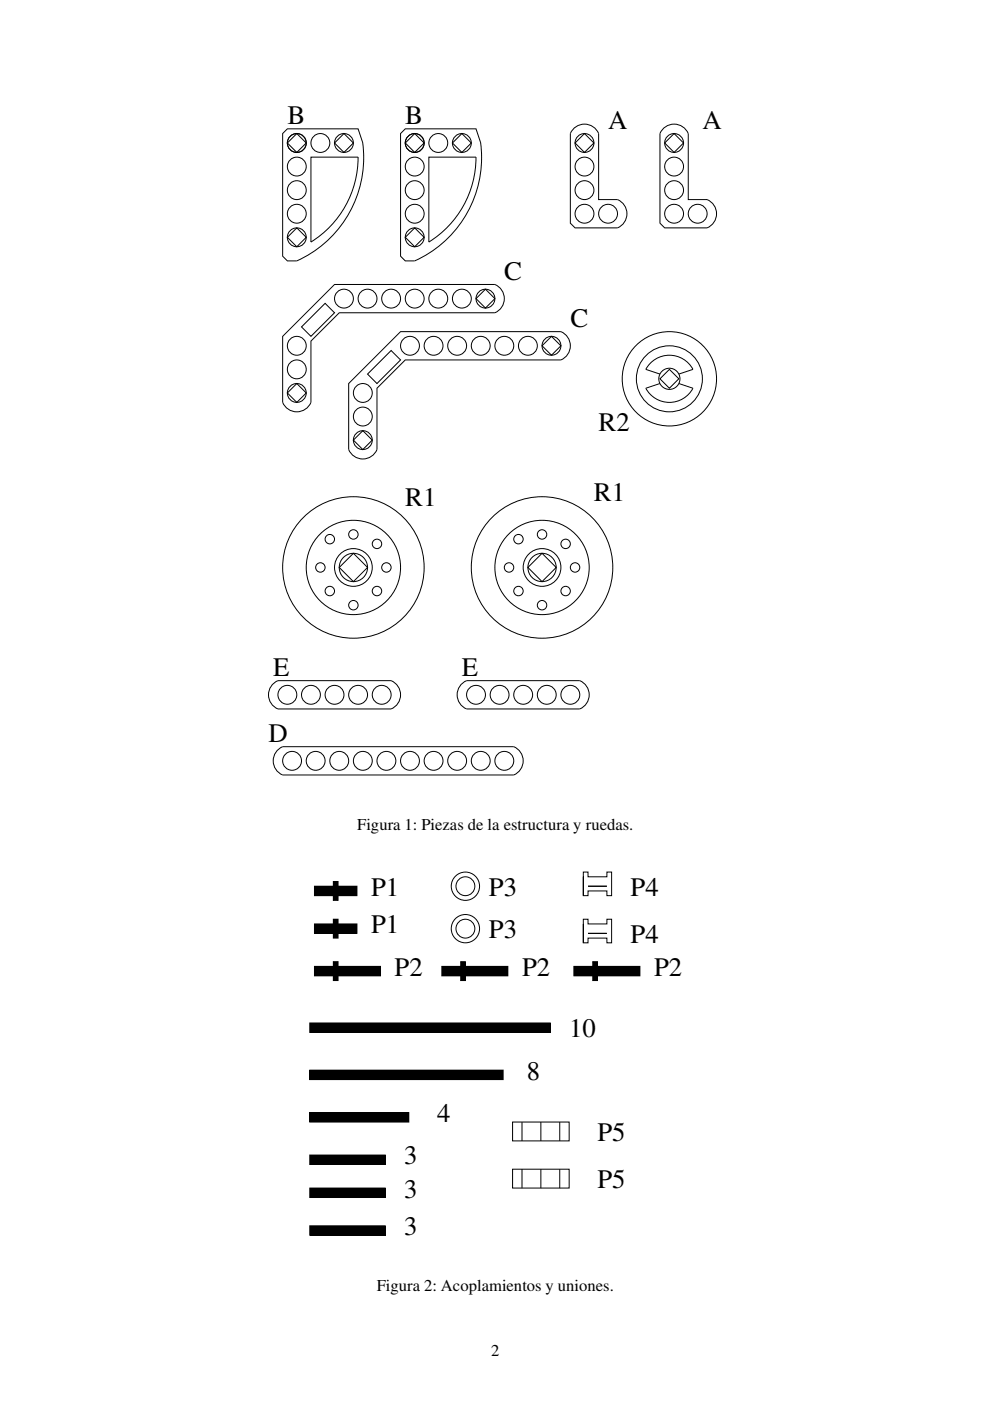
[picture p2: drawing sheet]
<svg xmlns="http://www.w3.org/2000/svg" width="210mm" height="297mm" viewBox="0 0 210 297" stroke-linecap="round" stroke-linejoin="round" font-family="sans-serif">
<g fill="none" stroke="#000" stroke-width=".21">
<path d="M62.9 28.3l2 2-2 2-2-2zM72.9 28.3l2 2-2 2-2-2zM75.9 33.3a21.2 21.2 0 0 1-10 18v-18h10M87.9 28.3l2 2-2 2-2-2zM97.9 28.3l2 2-2 2-2-2zM100.9 33.3a21.2 21.2 0 0 1-10 18v-18h10M121.5 27.4a3.2 3.2 0 0 1 5.4 .9v14h4a3.2 3.2 0 0 1 2 3 3.2 3.2 0 0 1-2 3h-9l-1-1v-19zM121.9 30.3l2-2 2 2-2 2zM140.5 27.4a3.2 3.2 0 0 1 5.4 .9v14h4a3.2 3.2 0 0 1 2 3 3.2 3.2 0 0 1-2 3h-9l-1-1v-19zM140.9 30.3l2-2 2 2-2 2zM62.9 48.3l2 2-2 2-2-2zM62.9 55.3a24 24 0 0 0 14-25l-1-3h-15l-1 1v26l1 1h2"/>
<path d="M87.9 48.3l2 2-2 2-2-2zM87.9 55.3a24 24 0 0 0 14-25l-1-3h-15l-1 1v26l1 1h2M59.9 71.3l11-11h34a3.2 3.2 0 0 1 2 3 3.2 3.2 0 0 1-2 3h-33l-6 6v13a3.2 3.2 0 0 1-3 2 3.2 3.2 0 0 1-3-2zM68.9 64.3l2 2-5 5-2-2zM82.9 74.3l2 2-5 5-2-2zM84.9 70.3h34a3.2 3.2 0 0 1 2 3 3.2 3.2 0 0 1-2 3h-33l-6 6v13a3.2 3.2 0 0 1-3 2 3.2 3.2 0 0 1-3-2v-14zM100.9 63.3l2-2 2 2-2 2zM116.9 71.3l2 2-2 2-2-2zM139.9 79.3l-3-1a5.7 5.7 0 0 1 10 0l-3 1M60.9 83.3l2-2 2 2-2 2zM74.9 93.3l2-2 2 2-2 2zM139.9 80.3l2-2 2 2-2 2z"/>
<path d="M139.9 81.3l-3 1a5.7 5.7 0 0 0 10 0l-3-1M74.9 117.3l3 3-3 3-3-3zM111.9 120.3l3-3 3 3-3 3zM58 144.9l.9-.6h24a3.2 3.2 0 0 1 2 3 3.2 3.2 0 0 1-2 3h-24a3.2 3.2 0 0 1-.9-5.4zM59 158.9l.9-.6h49a3.2 3.2 0 0 1 2 3 3.2 3.2 0 0 1-2 3h-49a3.2 3.2 0 0 1-.9-5.4zM98 144.9l.9-.6h24a3.2 3.2 0 0 1 2 3 3.2 3.2 0 0 1-2 3h-24a3.2 3.2 0 0 1-.9-5.4zM66.7 187.9h4v2h-4zM66.7 195.9h4v2h-4zM70.7 186.9h1v4h-1zM70.7 194.9h1v4h-1zM71.7 187.9h4v2h-4zM71.7 195.9h4v2h-4z"/>
<path d="M123.7 185.9v4h1v-1h4v1h1v-5h-1v1h-4v-1h-1v5M123.7 195.9v4h1v-1h4v1h1v-5h-1v1h-4v-1h-1v5M124.7 187.9h4M124.7 197.9h4M65.7 216.9h51v2h-51zM66.7 204.9h4v2h-4zM70.7 203.9h1v4h-1zM71.7 204.9h9v2h-9zM93.7 204.9h4v2h-4zM97.7 203.9h1v4h-1zM98.7 204.9h9v2h-9zM121.7 204.9h4v2h-4z"/>
<path d="M125.7 203.9h1v4h-1zM126.7 204.9h9v2h-9zM65.7 235.9h21v2h-21zM65.7 226.9h41v2h-41zM108.7 237.9h12v4h-12zM110.7 237.9v4M114.7 237.9v4M118.7 237.9v4M65.7 244.9h16v2h-16zM65.7 259.9h16v2h-16zM65.7 251.9h16v2h-16zM108.7 247.9h12v4h-12z"/>
<path d="M110.7 247.9v4M114.7 247.9v4M118.7 247.9v4"/>
<circle cx="62.9" cy="30.3" r="2"/>
<circle cx="62.9" cy="35.3" r="2"/>
<circle cx="67.9" cy="30.3" r="2"/>
<circle cx="72.9" cy="30.3" r="2"/>
<circle cx="87.9" cy="30.3" r="2"/>
<circle cx="87.9" cy="35.3" r="2"/>
<circle cx="92.9" cy="30.3" r="2"/>
<circle cx="97.9" cy="30.3" r="2"/>
<circle cx="123.9" cy="30.3" r="2"/>
<circle cx="123.9" cy="35.3" r="2"/>
<circle cx="142.9" cy="30.3" r="2"/>
<circle cx="142.9" cy="35.3" r="2"/>
<circle cx="62.9" cy="45.3" r="2"/>
<circle cx="62.9" cy="50.3" r="2"/>
<circle cx="62.9" cy="40.3" r="2"/>
<circle cx="87.9" cy="45.3" r="2"/>
<circle cx="87.9" cy="40.3" r="2"/>
<circle cx="87.9" cy="50.3" r="2"/>
<circle cx="123.9" cy="45.3" r="2"/>
<circle cx="123.9" cy="40.3" r="2"/>
<circle cx="128.9" cy="45.3" r="2"/>
<circle cx="142.9" cy="45.3" r="2"/>
<circle cx="142.9" cy="40.3" r="2"/>
<circle cx="147.9" cy="45.3" r="2"/>
<circle cx="62.9" cy="73.3" r="2"/>
<circle cx="62.9" cy="78.3" r="2"/>
<circle cx="72.9" cy="63.3" r="2"/>
<circle cx="77.9" cy="63.3" r="2"/>
<circle cx="82.9" cy="63.3" r="2"/>
<circle cx="86.9" cy="73.3" r="2"/>
<circle cx="87.9" cy="63.3" r="2"/>
<circle cx="91.9" cy="73.3" r="2"/>
<circle cx="92.9" cy="63.3" r="2"/>
<circle cx="96.9" cy="73.3" r="2"/>
<circle cx="97.9" cy="63.3" r="2"/>
<circle cx="101.9" cy="73.3" r="2"/>
<circle cx="102.9" cy="63.3" r="2"/>
<circle cx="106.9" cy="73.3" r="2"/>
<circle cx="111.9" cy="73.3" r="2"/>
<circle cx="116.9" cy="73.3" r="2"/>
<circle cx="62.9" cy="83.3" r="2"/>
<circle cx="76.9" cy="88.3" r="2"/>
<circle cx="76.9" cy="83.3" r="2"/>
<circle cx="76.9" cy="93.3" r="2"/>
<circle cx="141.9" cy="80.3" r="10"/>
<circle cx="141.9" cy="80.3" r="7"/>
<circle cx="141.9" cy="80.3" r="2.24"/>
<circle cx="69.9" cy="114.3" r="1"/>
<circle cx="74.9" cy="113.3" r="1"/>
<circle cx="79.9" cy="115.3" r="1"/>
<circle cx="109.9" cy="114.3" r="1"/>
<circle cx="114.9" cy="113.3" r="1"/>
<circle cx="119.9" cy="115.3" r="1"/>
<circle cx="67.9" cy="120.3" r="1"/>
<circle cx="69.9" cy="125.3" r="1"/>
<circle cx="74.9" cy="120.3" r="15"/>
<circle cx="74.9" cy="120.3" r="10"/>
<circle cx="74.9" cy="120.3" r="4"/>
<circle cx="74.9" cy="128.3" r="1"/>
<circle cx="74.9" cy="120.3" r="3"/>
<circle cx="79.9" cy="125.3" r="1"/>
<circle cx="81.9" cy="120.3" r="1"/>
<circle cx="107.9" cy="120.3" r="1"/>
<circle cx="109.9" cy="125.3" r="1"/>
<circle cx="114.9" cy="120.3" r="15"/>
<circle cx="114.9" cy="120.3" r="10"/>
<circle cx="114.9" cy="120.3" r="4"/>
<circle cx="114.9" cy="120.3" r="3"/>
<circle cx="114.9" cy="128.3" r="1"/>
<circle cx="119.9" cy="125.3" r="1"/>
<circle cx="121.9" cy="120.3" r="1"/>
<circle cx="60.9" cy="147.3" r="2"/>
<circle cx="65.9" cy="147.3" r="2"/>
<circle cx="70.9" cy="147.3" r="2"/>
<circle cx="75.9" cy="147.3" r="2"/>
<circle cx="80.9" cy="147.3" r="2"/>
<circle cx="100.9" cy="147.3" r="2"/>
<circle cx="105.9" cy="147.3" r="2"/>
<circle cx="110.9" cy="147.3" r="2"/>
<circle cx="115.9" cy="147.3" r="2"/>
<circle cx="120.9" cy="147.3" r="2"/>
<circle cx="61.9" cy="161.3" r="2"/>
<circle cx="66.9" cy="161.3" r="2"/>
<circle cx="71.9" cy="161.3" r="2"/>
<circle cx="76.9" cy="161.3" r="2"/>
<circle cx="81.9" cy="161.3" r="2"/>
<circle cx="86.9" cy="161.3" r="2"/>
<circle cx="91.9" cy="161.3" r="2"/>
<circle cx="96.9" cy="161.3" r="2"/>
<circle cx="101.9" cy="161.3" r="2"/>
<circle cx="106.9" cy="161.3" r="2"/>
<circle cx="98.7" cy="187.9" r="3"/>
<circle cx="98.7" cy="196.9" r="3"/>
<circle cx="98.7" cy="187.9" r="2"/>
<circle cx="98.7" cy="196.9" r="2"/>
</g>
<g fill="#000">
<path d="M66.7 187.9h4v2h-4z" fill-rule="evenodd"/>
<path d="M66.7 195.9h4v2h-4z" fill-rule="evenodd"/>
<path d="M70.7 186.9h1v4h-1z" fill-rule="evenodd"/>
<path d="M70.7 194.9h1v4h-1z" fill-rule="evenodd"/>
<path d="M71.7 187.9h4v2h-4z" fill-rule="evenodd"/>
<path d="M71.7 195.9h4v2h-4z" fill-rule="evenodd"/>
<path d="M65.7 216.9h51v2h-51z" fill-rule="evenodd"/>
<path d="M66.7 204.9h4v2h-4z" fill-rule="evenodd"/>
<path d="M70.7 203.9h1v4h-1z" fill-rule="evenodd"/>
<path d="M71.7 204.9h9v2h-9z" fill-rule="evenodd"/>
<path d="M93.7 204.9h4v2h-4z" fill-rule="evenodd"/>
<path d="M97.7 203.9h1v4h-1z" fill-rule="evenodd"/>
<path d="M98.7 204.9h9v2h-9z" fill-rule="evenodd"/>
<path d="M121.7 204.9h4v2h-4z" fill-rule="evenodd"/>
<path d="M125.7 203.9h1v4h-1z" fill-rule="evenodd"/>
<path d="M126.7 204.9h9v2h-9z" fill-rule="evenodd"/>
<path d="M65.7 235.9h21v2h-21z" fill-rule="evenodd"/>
<path d="M65.7 226.9h41v2h-41z" fill-rule="evenodd"/>
<path d="M65.7 244.9h16v2h-16z" fill-rule="evenodd"/>
<path d="M65.7 251.9h16v2h-16z" fill-rule="evenodd"/>
<path d="M65.7 259.9h16v2h-16z" fill-rule="evenodd"/>
</g>
<g font-size="5.7">
<text x="60.9" y="26.3">B</text>
<text x="85.9" y="26.3">B</text>
<text x="128.9" y="27.3">A</text>
<text x="148.9" y="27.3">A</text>
<text x="106.9" y="59.3">C</text>
<text x="120.9" y="69.3">C</text>
<text x="126.9" y="91.3">R2</text>
<text x="85.9" y="107.3">R1</text>
<text x="125.9" y="106.3">R1</text>
<text x="57.9" y="143.3">E</text>
<text x="97.9" y="143.3">E</text>
<text x="56.9" y="157.3">D</text>
<text x="78.7" y="189.9">P1</text>
<text x="103.7" y="189.9">P3</text>
<text x="133.7" y="189.9">P4</text>
<text x="78.7" y="197.9">P1</text>
<text x="103.7" y="198.9">P3</text>
<text x="133.7" y="199.9">P4</text>
<text x="83.7" y="206.9">P2</text>
<text x="110.7" y="206.9">P2</text>
<text x="138.7" y="206.9">P2</text>
<text x="120.7" y="219.9">10</text>
<text x="111.7" y="228.9">8</text>
<text x="92.7" y="237.9">4</text>
<text x="126.7" y="241.9">P5</text>
<text x="85.7" y="246.9">3</text>
<text x="126.7" y="251.9">P5</text>
<text x="85.7" y="253.9">3</text>
<text x="85.7" y="261.9">3</text>
</g>
<g font-size="3.5">
<text x="75.7" y="176">Figura 1: Piezas de la estructura y ruedas.</text>
<text x="79.9" y="273.8">Figura 2: Acoplamientos y uniones.</text>
<text x="104.1" y="287.6">2</text>
</g>
</svg>
